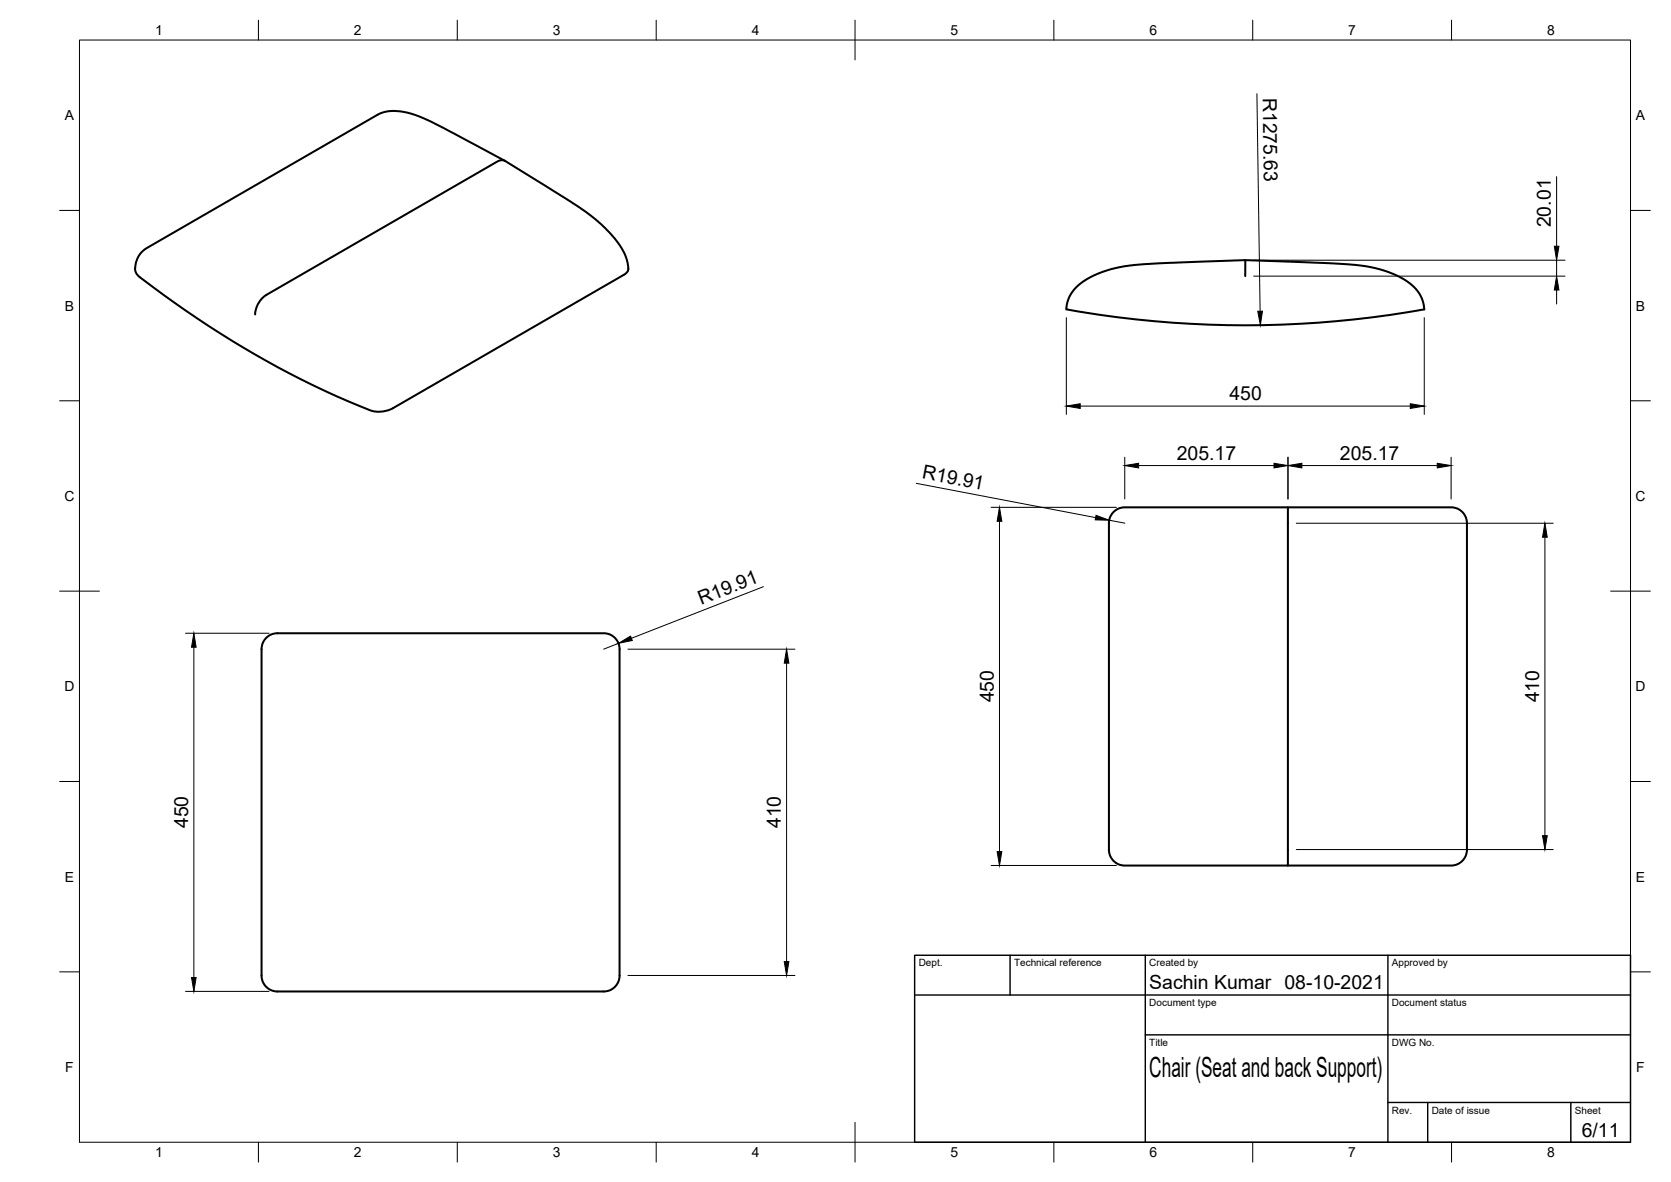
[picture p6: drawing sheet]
<svg xmlns="http://www.w3.org/2000/svg" width="420mm" height="297mm" viewBox="0 0 420 297" stroke-linecap="round" stroke-linejoin="round" font-family="sans-serif">
<!-- layer: Visible -->
<path d="M126.9 40.4l-15.3-8.2-6.5-3.1-4.1-1.1-2.5-.1-1.9 .3-1.7 .6-58 33.5a5.6 5.6 0 0 0-2.7 6.4l.3 .3a231.9 231.9 0 0 0 59.4 34.4h2.5l2.3-.7 58.1-33.6a2.15 2.15 0 0 0 1-3 20 20 0 0 0-6.8-9.9l-3.5-2.8-2.8-1.9-17.7-11a2.06 2.06 0 0 0-2 .1l-58 33.5-1.2 1-.9 1.3-.5 1.2-.2 1.4M270.6 72.2l1.5-1.3 1.9-1.2a35.1 35.1 0 0 1 15.6-3.4l9.7-.4a195.6 195.6 0 0 1 27.6 0l13 .6 6 .9a18.4 18.4 0 0 1 10.4 5.6l1.3 2.2 .5 2.6-2.3 .3a254.8 254.8 0 0 1-87-.2l-.7-.1 .4-2.1 .9-2zM313.1 65.4v4M323.8 127.5h-40.9a4 4 0 0 0-4.1 4v82.2a4.5 4.5 0 0 0 5.5 3.8h39.5v-90h41a4 4 0 0 1 4.1 4v82.2a4.5 4.5 0 0 1-5.6 3.8h-39.5M66.9 160.3a3.9 3.9 0 0 1 2.8-1.2h82.1a4 4 0 0 1 4 4v82.1a4 4 0 0 1-4 4h-82.1a4 4 0 0 1-3.9-4v-82.1a4 4 0 0 1 1.1-2.8z" fill="none" stroke="#000" stroke-width=".51"/>
<!-- layer: Border -->
<g fill="none" stroke="#000" stroke-width=".25">
<path d="M20 10.1h390v276.9h-390zM65 5.1v5M115 5.1v5M165 5.1v5M215 5.1v10M265 5.1v5M315 5.1v5M365 5.1v5M15 52.9h5M410 52.9h5M15 100.7h5M410 100.7h5"/>
<path d="M15 148.6h10M405 148.6h10M15 196.4h5M410 196.4h5M15 244.2h5M410 244.2h5M65 287v5M115 287v5M165 287v5M215 282.1v9.9M265 287v5M315 287v5"/>
<path d="M365 287v5"/>
</g>
<!-- layer: TitleBlock -->
<path d="M230 240.1h180v46.9h-180zM230 250h180M254 240.1v9.9M288 240.1v46.9M349 240.1v46.9M288 260.1h122M349 277.1h61M359 277.1v9.9M395 277.1v9.9" fill="none" stroke="#000" stroke-width=".36"/>
<!-- layer: Dimensions -->
<g fill="none" stroke="#000" stroke-width=".25">
<path d="M316 23.6l.8 54.6M391.4 44.4v17.5M268.1 79.8v24.3M315.2 69.4h78.3M315.2 65.4h78.3M358.1 79.8v24.3M391.4 65.4v4M391.4 72.9v3.5M271.6 102.1h83M282.8 114.9v10.5M286.3 117h34M323.8 114.9v10.5"/>
<path d="M327.3 117h34.1M364.9 114.9v10.5M230.4 121.5l45.1 8.6M249.2 127.5h31.5M251.3 131v83M278.9 130.7l3.9 .8M325.9 131.5h64.6M388.5 135v75M46.7 159.1h20.9M192 147.4l-33.3 13M48.7 162.7v82.9M155.5 161.7l-3.7 1.4"/>
<path d="M157.9 163.1h42M197.8 166.7v74.9M249.2 217.5h31.5M325.9 213.5h64.6M46.7 249.1h20.9M157.9 245.1h42"/>
</g>
<g fill="#000" stroke="#000" stroke-width=".25">
<path d="M316.3 78.2h1.1l-.5 3.5zM391.4 69.4l.6 3.5h-1.2zM390.8 61.9h1.2l-.6 3.5zM268.1 102.1l3.5-.6v1.1zM282.8 117l3.5-.6v1.2zM320.3 116.4l3.5 .6-3.5 .6zM323.8 117l3.5-.6v1.2zM354.6 101.5l3.5 .6-3.5 .5zM361.4 116.4l3.5 .6-3.5 .6zM251.3 127.5l.6 3.5h-1.2zM275.6 129.5l3.3 1.2-3.5-.1zM388.5 131.5l.5 3.5h-1.1z"/>
<path d="M155.5 161.7l3-1.8 .5 1.1zM48.7 159.1l.6 3.6h-1.1zM197.8 163.1l.6 3.6h-1.2zM250.7 214h1.2l-.6 3.5zM387.9 210h1.1l-.5 3.5zM48.2 245.6h1.1l-.6 3.5zM197.2 241.6h1.2l-.6 3.5z"/>
</g>
<text font-size="7" x="289" y="270.6">Chair (Seat and back Support)</text>
<g font-size="4.9">
<text x="317.5" y="24.6" transform="rotate(89 317.5 24.6)">R1275.63</text>
<text x="389.9" y="57.1" transform="rotate(-90 389.9 57.1)">20.01</text>
<text x="309.1" y="100.6">450</text>
<text x="295.9" y="115.5">205.17</text>
<text x="336.9" y="115.5">205.17</text>
<text x="231.7" y="120.2" transform="rotate(11 231.7 120.2)">R19.91</text>
<text x="176.3" y="152" transform="rotate(-21 176.3 152)">R19.91</text>
<text x="249.9" y="176.5" transform="rotate(-90 249.9 176.5)">450</text>
<text x="387" y="176.5" transform="rotate(-90 387 176.5)">410</text>
<text x="47.3" y="208.1" transform="rotate(-90 47.3 208.1)">450</text>
<text x="196.3" y="208.1" transform="rotate(-90 196.3 208.1)">410</text>
<text x="289" y="248.5">Sachin Kumar 08-10-2021</text>
<text x="397.7" y="285.7">6/11</text>
</g>
<g font-size="3.5">
<text x="39" y="8.8">1</text>
<text x="89" y="8.8">2</text>
<text x="139" y="8.8">3</text>
<text x="189" y="8.8">4</text>
<text x="239" y="8.8">5</text>
<text x="289" y="8.8">6</text>
<text x="339" y="8.8">7</text>
<text x="389" y="8.8">8</text>
<text x="16.3" y="30.2">A</text>
<text x="411.3" y="30.2">A</text>
<text x="16.3" y="78">B</text>
<text x="411.3" y="78">B</text>
<text x="16.2" y="125.9">C</text>
<text x="411.2" y="125.9">C</text>
<text x="16.2" y="173.7">D</text>
<text x="411.2" y="173.7">D</text>
<text x="16.3" y="221.6">E</text>
<text x="411.3" y="221.6">E</text>
<text x="16.4" y="269.4">F</text>
<text x="411.4" y="269.4">F</text>
<text x="39" y="290.8">1</text>
<text x="89" y="290.8">2</text>
<text x="139" y="290.8">3</text>
<text x="189" y="290.8">4</text>
<text x="239" y="290.8">5</text>
<text x="289" y="290.8">6</text>
<text x="339" y="290.8">7</text>
<text x="389" y="290.8">8</text>
</g>
<g font-size="2.5">
<text x="231" y="242.9">Dept.</text>
<text x="255" y="242.9">Technical reference</text>
<text x="289" y="242.9">Created by</text>
<text x="350" y="242.9">Approved by</text>
<text x="289" y="252.8">Document type</text>
<text x="350" y="252.8">Document status</text>
<text x="289" y="262.9">Title</text>
<text x="350" y="262.9">DWG No.</text>
<text x="350" y="279.9">Rev.</text>
<text x="360" y="279.9">Date of issue</text>
<text x="396" y="279.9">Sheet</text>
</g>
</svg>
